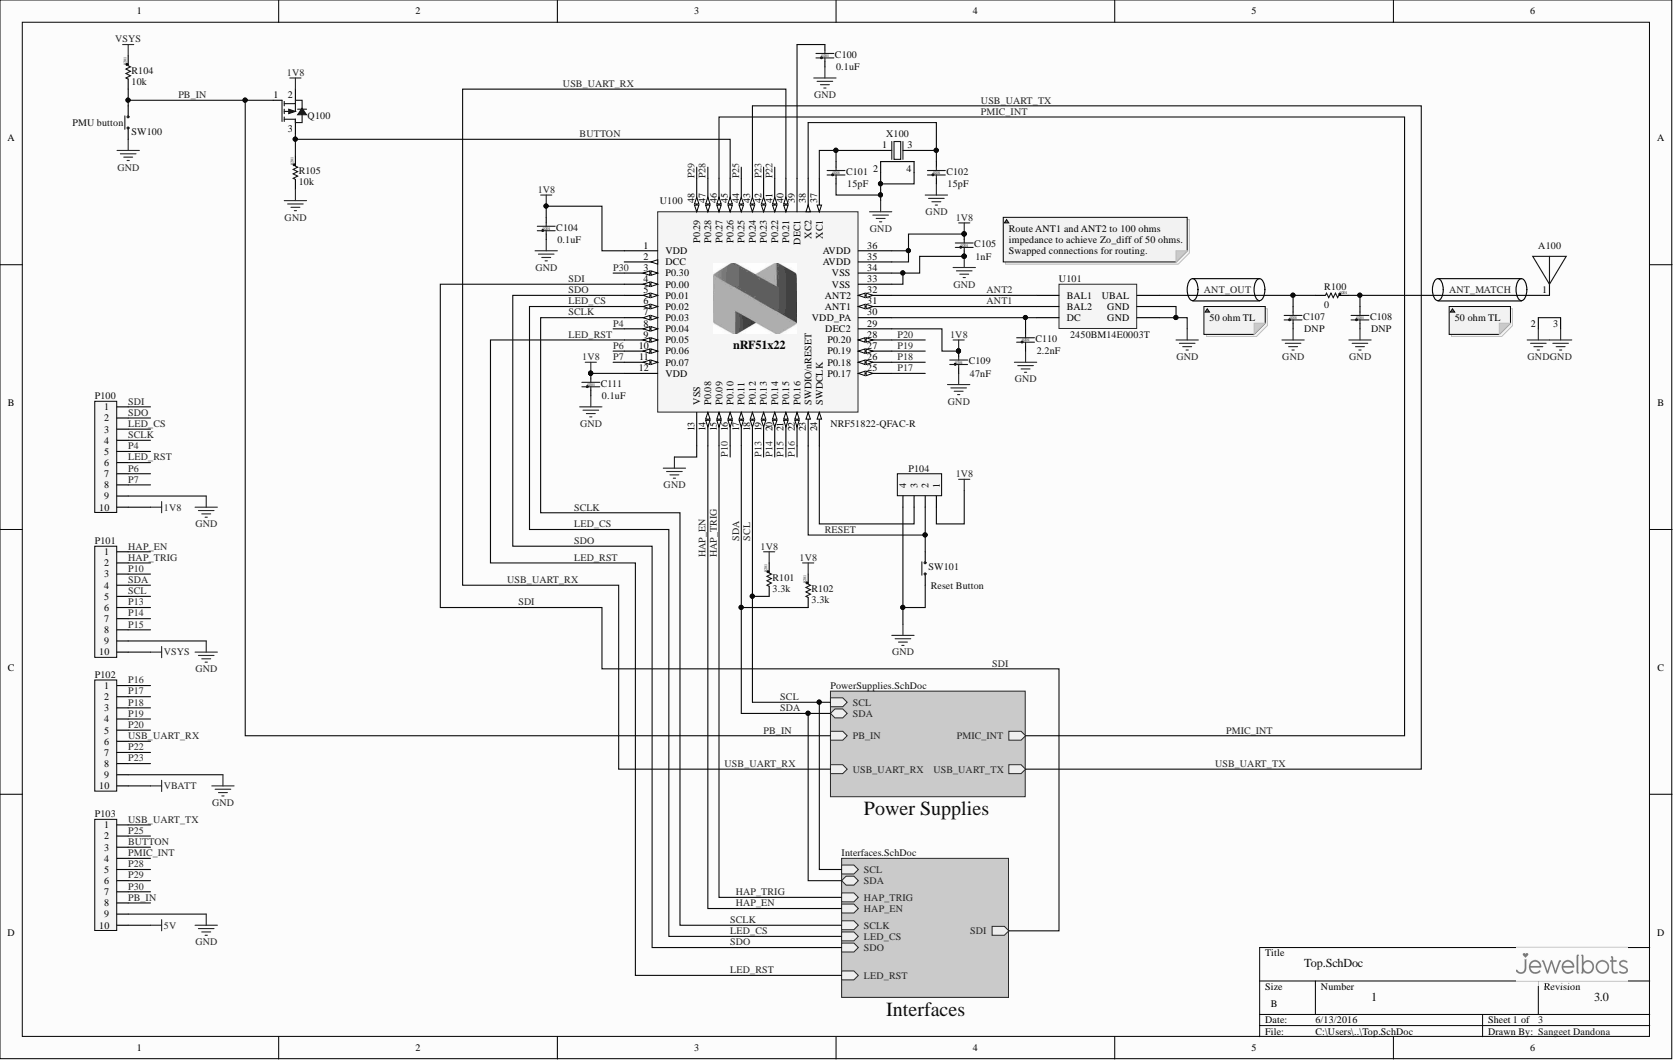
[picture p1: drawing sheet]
# Altium project JDB-001.PrjPcb
Address1: 50 Eldridge St.; Address2: 5th Floor; Address3: New York, NY 10002; Company: Jewelbots, Inc.; Engineer: S. Dandona; PCB_partnumber: JDB-001; PCB_Rev: 1; PCB_Title: Dev. Board; PCBA_PartNumber: A
1 sheet, 27 parts. Net scope: hierarchical (ports join the sheet entries above them; power ports are global).
Board file: JDB-001.PcbDoc

## Sheet Top.SchDoc
size B; DocumentNumber: 1; SheetNumber: 1; SheetTotal: 3

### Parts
A100  (no value)  [2450AT07A0100]
C100  value 0.1uF  Size: 0201  [Cap 0201 HD]
C101  value 15pF  Size: 0201  [Cap 0201 HD]
C102  value 15pF  Size: 0201  [Cap 0201 HD]
C104  value 0.1uF  Size: 0201  [Cap 0201 HD]
C105  value 1nF  Size: 0201  [Cap 0201 HD]
C107  value DNP  Size: 0201  [Cap 0201 HD]
C108  value DNP  Size: 0201  [Cap 0201 HD]
C109  value 47nF  Size: 0201  [Cap 0201 HD]
C110  value 2.2nF  Size: 0201  [Cap 0201 HD]
C111  value 0.1uF  Size: 0201  [Cap 0201 HD]
P100  (no value)  [Molex 15-91-2100]
P101  (no value)  [Molex 15-91-2100]
P102  (no value)  [Molex 15-91-2100]
P103  (no value)  [Molex 15-91-2100]
P104  (no value)  [LIST_1x4_SMD]
Q100  (no value)  [SOT-723]
R100  value 0  Size: 0201  [RES 0201 HD]
R101  value 3.3k  Size: 0201  [RES 0201 HD]
R102  value 3.3k  Size: 0201  [RES 0201 HD]
R104  value 10k  Size: 0201  [RES 0201 HD]
R105  value 10k  Size: 0201  [RES 0201 HD]
SW100  (no value)  [ALPS_SKHUxxx010_WO_GND]
SW101  (no value)  [ALPS_SKHUxxx010_WO_GND]
U100  NRF51822-QFAC-R  [QFN40P600X600X90-48N]
U101  MFPN: 2450BM14E0003T  [2450BM14E0003]  (hidden comment: nRF51822 Balun RF filter)
X100  (no value)  [XTAL_ABM11-16]

### Sub-sheets
Interfaces = Interfaces.SchDoc (file not in this document): SDA (bidir), SCL (in), SDO (in), ~{LED_CS} (in), ~{LED_RST} (in), SCLK (in), HAP_EN (in), HAP_TRIG (in), SDI (out)
Power Supplies = PowerSupplies.SchDoc (file not in this document): SCL (in), SDA (bidir), PMIC_INT (out), ~{PB_IN} (in), USB_UART_RX (in), USB_UART_TX (out)

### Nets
1V8: C104.1 C105.1 C109.1 C111.1 P100.10 P104.1 Q100.2(S) R101.2 R102.2 U100.1(VDD) U100.12(VDD) U100.29(DEC2) U100.35(AVDD) U100.36(AVDD)
5V: P103.10
GND: A100.2 A100.3 C100.2 C101.2 C102.2 C104.2 C105.2 C107.2 C108.2 C109.2 C110.2 C111.2 P100.9 P101.9 P102.9 P103.9 P104.4 R105.1 SW100.2(COM) SW101.2(COM) U100.13(VSS) U100.33(VSS) U100.34(VSS) U100.49 U101.2(GND) U101.6(GND) X100.2 X100.4
VBATT: P102.10
VSYS: P101.10 R104.2
~{LED_CS}: P100.3 U100.6(P0.02) ; sheet Interfaces/~{LED_CS}
~{LED_RST}: P100.6 U100.9(P0.05) ; sheet Interfaces/~{LED_RST}
~{PB_IN}: P103.8 Q100.1(G) R104.1 SW100.1(N.O) ; sheet Power Supplies/~{PB_IN}  [also labelled PB_IN]
~{RESET}: P104.2 SW101.1(N.O) U100.23(SWDIO/nRESET)
ANT1: U100.31(ANT1) U101.4(BAL2)
ANT2: U100.32(ANT2) U101.3(BAL1)
ANT_MATCH: A100.1 C108.1 R100.2
ANT_OUT: C107.1 R100.1 U101.1(UBAL)
BUTTON: P103.3 Q100.3(D) R105.2 U100.45(P0.26)
HAP_EN: P101.1 U100.14(P0.08) ; sheet Interfaces/HAP_EN
HAP_TRIG: P101.2 U100.15(P0.09) ; sheet Interfaces/HAP_TRIG
P4: P100.5 U100.8(P0.04)
P6: P100.7 U100.10(P0.06)
P7: P100.8 U100.11(P0.07)
P10: P101.3 U100.16(P0.10)
P13: P101.6 U100.19(P0.13)
P14: P101.7 U100.20(P0.14)
P15: P101.8 U100.21(P0.15)
P16: P102.1 U100.22(P0.16)
P17: P102.2 U100.25(P0.17)
P18: P102.3 U100.26(P0.18)
P19: P102.4 U100.27(P0.19)
P20: P102.5 U100.28(P0.20)
P22: P102.7 U100.41(P0.22)
P23: P102.8 U100.42(P0.23)
P25: P103.2 U100.44(P0.25)
P28: P103.5 U100.47(P0.28)
P29: P103.6 U100.48(P0.29)
P30: P103.7 U100.3(P0.30)
PMIC_INT: P103.4 U100.46(P0.27) ; sheet Power Supplies/PMIC_INT
SCL: P101.5 R101.1 U100.18(P0.12) ; sheet Interfaces/SCL, sheet Power Supplies/SCL
SCLK: P100.4 U100.7(P0.03) ; sheet Interfaces/SCLK
SDA: P101.4 R102.1 U100.17(P0.11) ; sheet Interfaces/SDA, sheet Power Supplies/SDA
SDI: P100.1 U100.4(P0.00) ; sheet Interfaces/SDI
SDO: P100.2 U100.5(P0.01) ; sheet Interfaces/SDO
USB_UART_RX: P102.6 U100.40(P0.21) ; sheet Power Supplies/USB_UART_RX
USB_UART_TX: P103.1 U100.43(P0.24) ; sheet Power Supplies/USB_UART_TX
NetC100_1: C100.1 U100.39(DEC1)
NetC101_1: C101.1 U100.37(XC1) X100.1
NetC102_1: C102.1 U100.38(XC2) X100.3
NetC110_1: C110.1 U100.30(VDD_PA) U101.5(DC)
NetP104_3: P104.3 U100.24(SWDCLK)

Not connected (* = marked no-connect by the designer): U100 2(DCC)

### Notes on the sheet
- (near SW100) PMU button
- Route ANT1 and ANT2 to 100 ohms impedance to achieve Zo_diff of 50 ohms. Swapped connections for routing.
- (near C107) 50 ohm TL
- (near A100) 50 ohm TL
- (near SW101) Reset Button
- 1.0
- Sangeet Dandona
